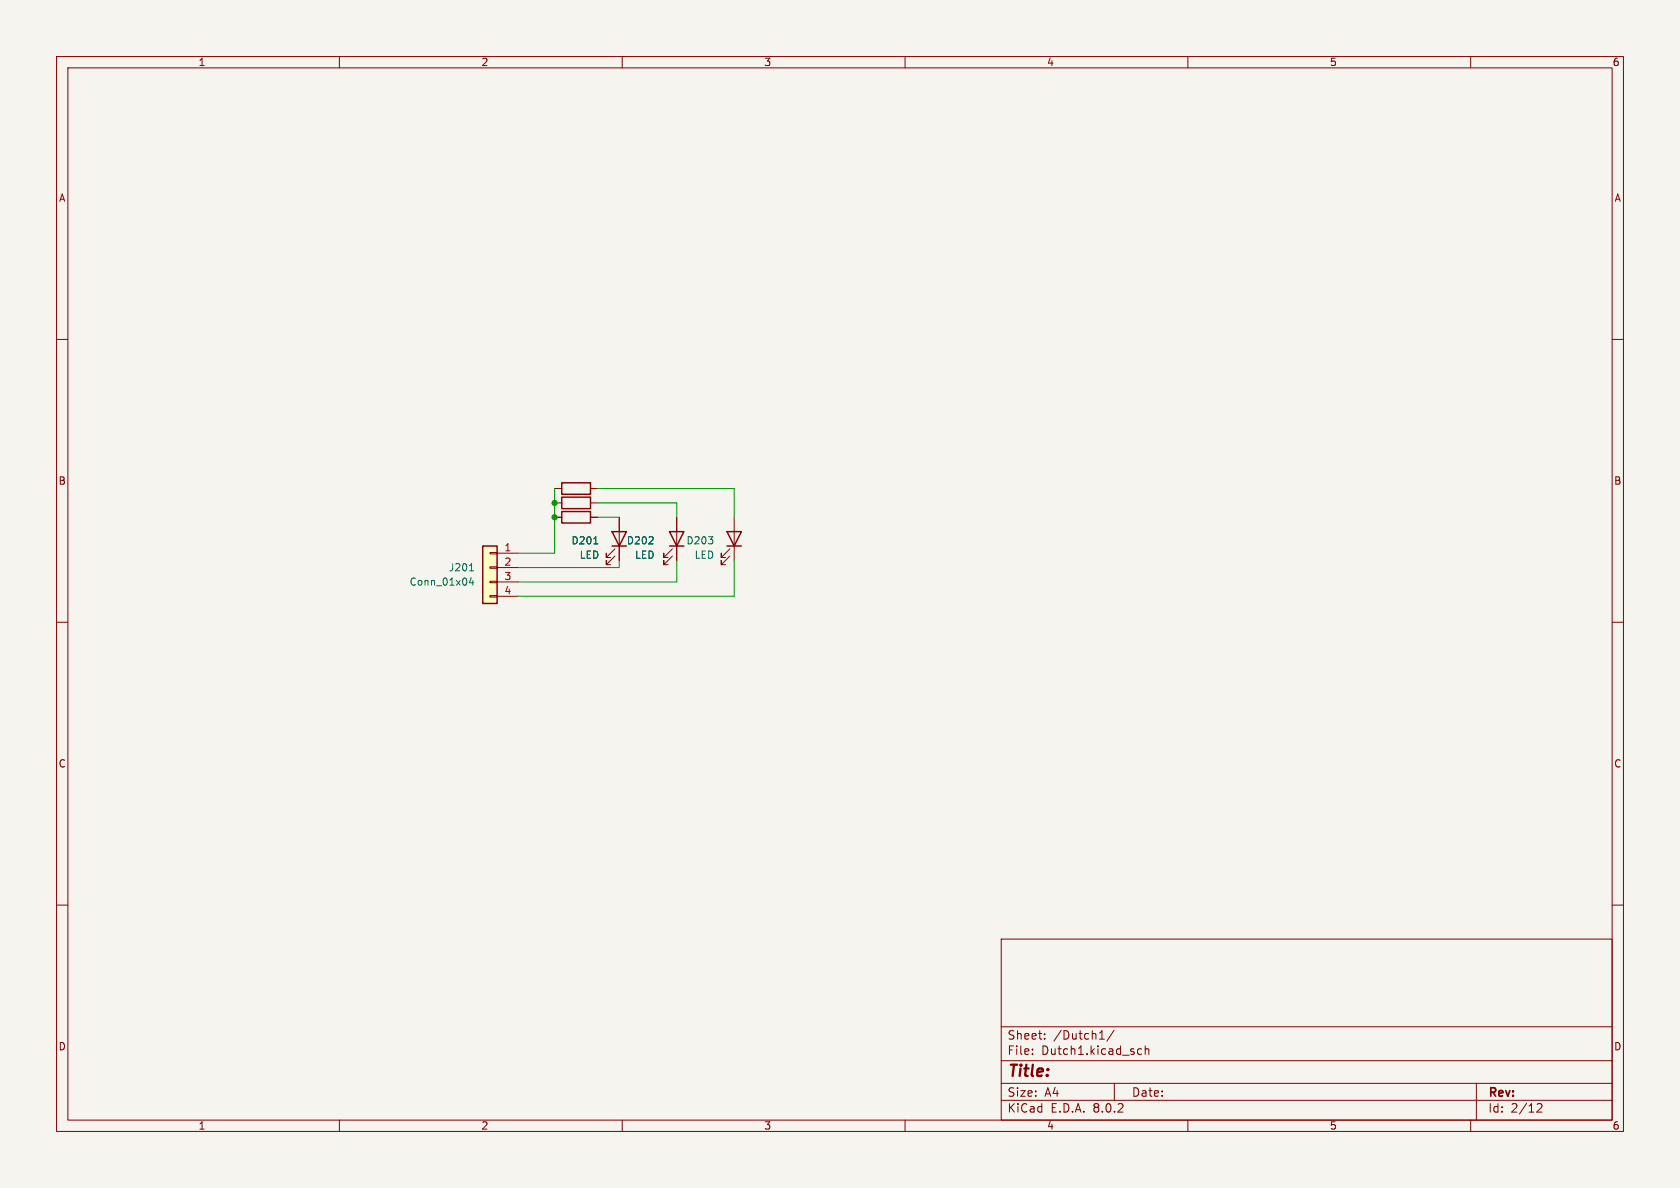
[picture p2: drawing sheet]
<svg xmlns="http://www.w3.org/2000/svg" width="297mm" height="210mm" viewBox="0 0 297 210" stroke-linecap="round" stroke-linejoin="round" font-family="sans-serif">
<path d="M0 0h297v210h-297z" fill="#f5f4ef" stroke="#f5f4ef" stroke-width=".18"/>
<g fill="none" stroke="#840000" stroke-width=".18">
<path d="M10 10h277v190h-277zM12 12h273v186h-273zM60 10v2M110 10v2M160 10v2M210 10v2M260 10v2M10 60h2M285 60h2M98 86.4h1.3M98 91.4h1.3M104.4 86.4h1.3"/>
<path d="M104.4 91.4h1.3M10 110h2M285 110h2M10 160h2M285 160h2M177 166h108v32h-108zM60 198v2M110 198v2M160 198v2M177 194.5h108M177 191.5h108M177 187.5h108"/>
<path d="M177 181.5h108M182.5 186.3v.1M182.5 185.5v.1M184.7 183.6v.1M184.7 182.8v.1M194.4 183.7h.8M194.7 182.4l.1-.2v1.5M197 182.1l-1.3 2M197 191.5v3M201.1 186.1l.3 .3 .4-.1M201.8 185.5l-.4-.1-.3 .3M202.5 185.5l.2-.1 .3 .1 .1 .9"/>
<path d="M202.5 184.9v1.5M210 198v2M260 198v2M261 191.5v6.5M271.7 195.2l.6-.1 .2 .1 .1 .3-.9 1.1h.9"/>
</g>
<path d="M99.3 85.3h5.1v2.1h-5.1zM99.3 90.4h5.1v2.1h-5.1z" fill="none" stroke="#840000" stroke-width=".25"/>
<path d="M85.3 96.5h2.6v10.2h-2.6z" fill="#ffffc2"/>
<g fill="none" stroke="#840000" stroke-width=".18">
<path d="M86.6 97.7h1.3v.2h-1.3zM87.9 97.8h3.8M98 88.9h1.3M98 91.4h1.3M104.4 88.9h1.3M104.4 91.4h1.3M108.7 98.3l-1.5 1.5v-.7v.7h.7M108.7 97l-1.5 1.6v-.8v.8h.7M109.5 91.4v7.7M118.9 98.3l-1.6 1.5v-.7v.7h.8M118.9 97l-1.6 1.6v-.8v.8h.8M119.6 91.4v7.7"/>
<path d="M129 98.3l-1.5 1.5v-.7v.7h.8M129 97l-1.5 1.6v-.8v.8h.8M129.8 91.4v7.7M86.6 105.3h1.3v.2h-1.3zM86.6 102.7h1.3v.3h-1.3zM86.6 100.2h1.3v.3h-1.3zM87.9 100.3h3.8M87.9 102.9h3.8M87.9 105.4h3.8"/>
</g>
<path d="M85.3 96.5h2.6v10.2h-2.6zM99.3 87.9h5.1v2h-5.1zM108.2 94h2.5l-1.2 2.5zM108.2 96.5h2.5M118.4 94h2.5l-1.3 2.5zM118.4 96.5h2.5M128.5 94h2.6l-1.3 2.5zM128.5 96.5h2.6" fill="none" stroke="#840000" stroke-width=".25"/>
<path d="M105 96.1h.7M83 100.9h.7M83.3 102.1l-.3 .9h.8M83.6 102.6v.8" fill="none" stroke="#006464" stroke-width=".18"/>
<path d="M98 86.4v11.4h-6.3M105.7 91.4h3.8M105.7 86.4h24.1v5M105.7 88.9h13.9v2.5M109.5 99.1v1.2h-17.8M119.6 99.1v3.8h-27.9M129.8 99.1v6.3h-38.1" fill="none" stroke="#009600" stroke-width=".18"/>
<g fill="#009600" stroke="#009600" stroke-width=".18">
<circle cx="98" cy="88.9" r=".46"/>
<circle cx="98" cy="91.4" r=".46"/>
</g>
<text font-size="2.8" fill="#840000" x="178" y="190.9">Title:</text>
<g font-size="2.1" fill="#840000">
<text x="178" y="184">Sheet:</text>
<text x="186.2" y="184">/Dutch1/</text>
<text x="178" y="186.7">File:</text>
<text x="184.1" y="186.7">Dutch1.kicad_sch</text>
<text x="178" y="196.9">KiCad</text>
<text x="178" y="194.1">Size:</text>
<text x="184.7" y="194.1">A4</text>
<text x="185.7" y="196.9">E.D.A.</text>
<text x="193.3" y="196.9">8.0.2</text>
<text x="200" y="194.1">Date:</text>
<text x="263" y="194.3">Rev:</text>
<text x="263" y="196.9">Id:</text>
<text x="267.1" y="196.9">2/12</text>
</g>
<g font-size="1.8" fill="#840000">
<text x="35" y="11.9">1</text>
<text x="85" y="11.9">2</text>
<text x="135" y="11.9">3</text>
<text x="185" y="11.9">4</text>
<text x="235" y="11.9">5</text>
<text x="285" y="11.9">6</text>
<text x="10.3" y="35.9">A</text>
<text x="285.3" y="35.9">A</text>
<text x="10.3" y="85.9">B</text>
<text x="285.3" y="85.9">B</text>
<text x="10.3" y="135.9">C</text>
<text x="285.3" y="135.9">C</text>
<text x="10.3" y="185.9">D</text>
<text x="285.3" y="185.9">D</text>
<text x="35" y="199.9">1</text>
<text x="85" y="199.9">2</text>
<text x="135" y="199.9">3</text>
<text x="185" y="199.9">4</text>
<text x="235" y="199.9">5</text>
<text x="285" y="199.9">6</text>
</g>
<g font-size="1.8" fill="#006464">
<text x="79.3" y="101.2">J201</text>
<text x="100.9" y="96.4">D201</text>
<text x="102.4" y="99">LED</text>
<text x="110.7" y="96.4">D202</text>
<text x="112.2" y="99">LED</text>
<text x="121.3" y="96.4">D203</text>
<text x="122.7" y="99">LED</text>
<text x="72.3" y="103.7">Conn_01x04</text>
</g>
<g font-size="1.8" fill="#a90000">
<text x="89.1" y="97.5">1</text>
<text x="89.1" y="100.1">2</text>
<text x="89.1" y="102.6">3</text>
<text x="89.1" y="105.2">4</text>
</g>
</svg>
